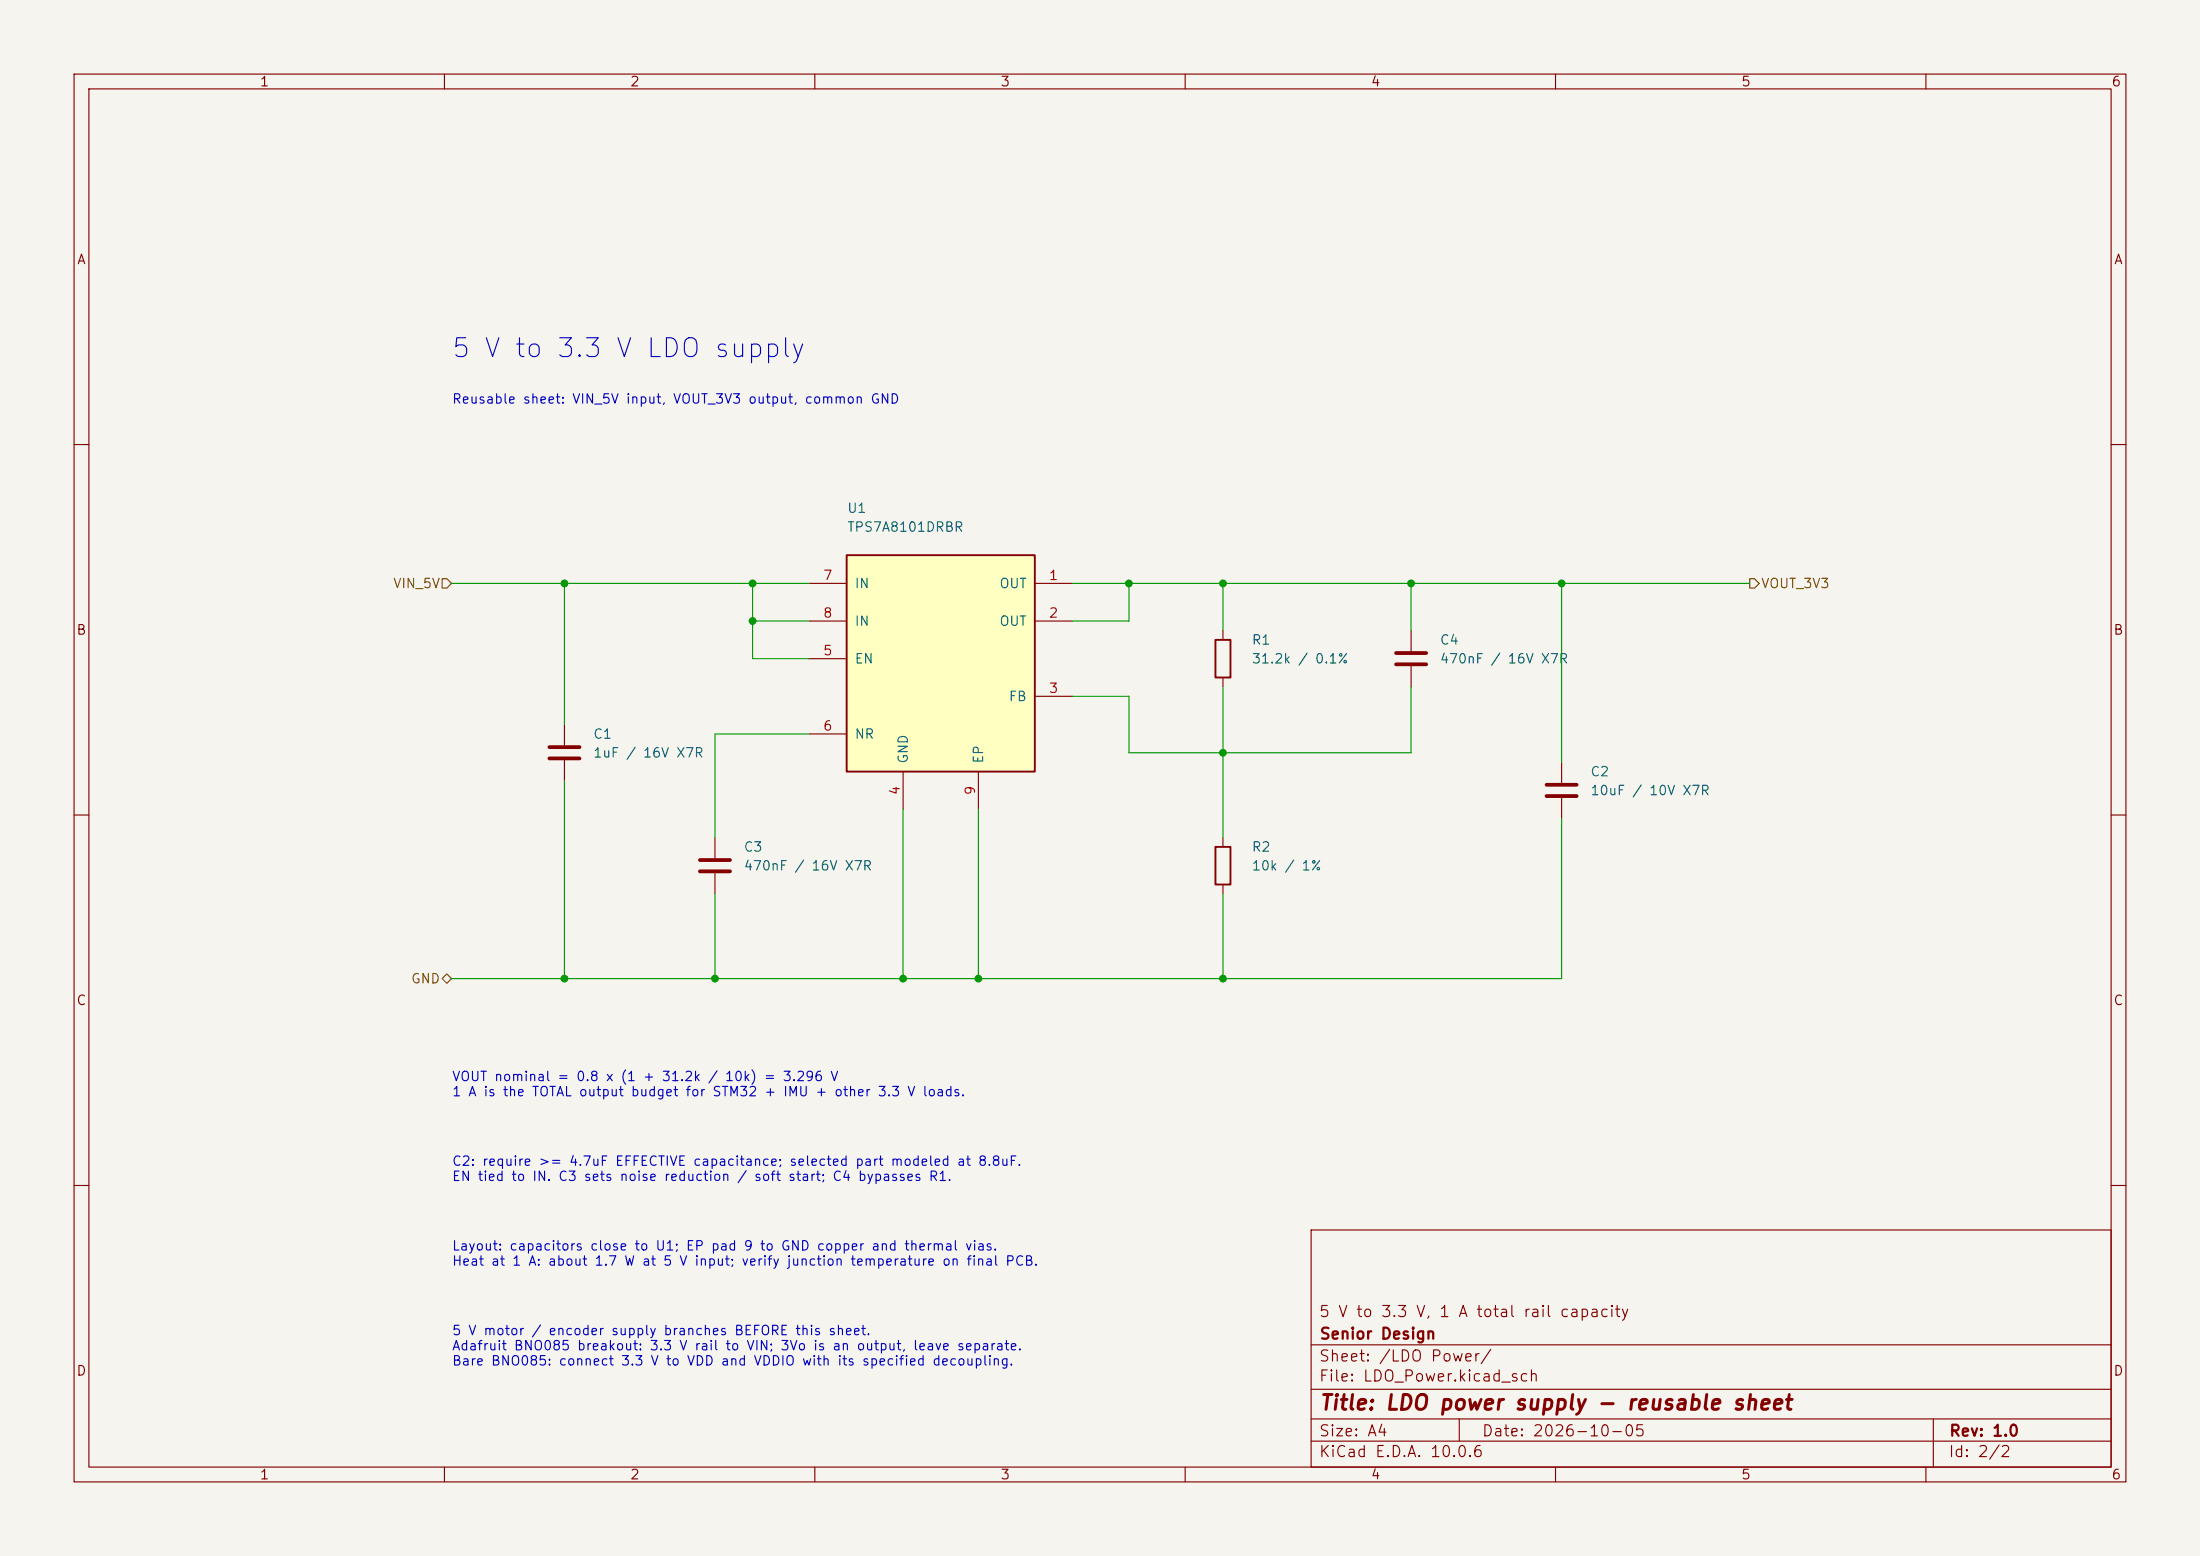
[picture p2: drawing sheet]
(kicad_sch
 (version 20260306)
 (generator "eeschema")
 (generator_version "10.0")
 (paper "A4")
 (title_block
  (title "LDO power supply - reusable sheet")
  (date "2026-10-05")
  (rev "1.0")
  (company "Senior Design")
  (comment 1 "5 V to 3.3 V, 1 A total rail capacity"))
 (lib_symbols
  (symbol "Device:C"
   (pin_numbers (hide yes))
   (pin_names
    (offset 0.254)) (exclude_from_sim no) (in_bom yes) (on_board yes)
   (in_pos_files yes)
   (duplicate_pin_numbers_are_jumpers no)
   (property "Reference" "C" (at 0.635 2.54 0) (show_name no) (do_not_autoplace no) (effects (font (size 1.27 1.27)) (justify left)))
   (property "Value" "C" (at 0.635 -2.54 0) (show_name no) (do_not_autoplace no) (effects (font (size 1.27 1.27)) (justify left)))
   (property "Footprint" "" (at 0.9652 -3.81 0) (show_name no) (do_not_autoplace no) (hide yes) (effects (font (size 1.27 1.27))))
   (property "Datasheet" "" (at 0 0 0) (show_name no) (do_not_autoplace no) (hide yes) (effects (font (size 1.27 1.27))))
   (property "Description" "Unpolarized capacitor" (at 0 0 0) (show_name no) (do_not_autoplace no) (hide yes) (effects (font (size 1.27 1.27))))
   (symbol "C_0_1"
    (polyline (pts (xy -2.032 0.762) (xy 2.032 0.762)) (stroke (width 0.508) (type default)) (fill (type none)))
    (polyline (pts (xy -2.032 -0.762) (xy 2.032 -0.762)) (stroke (width 0.508) (type default)) (fill (type none))))
   (symbol "C_1_1"
    (pin passive line (at 0 3.81 270) (length 2.794) (name "" (effects (font (size 1.27 1.27)))) (number "1" (effects (font (size 1.27 1.27)))))
    (pin passive line (at 0 -3.81 90) (length 2.794) (name "" (effects (font (size 1.27 1.27)))) (number "2" (effects (font (size 1.27 1.27))))))
   (embedded_fonts no))
  (symbol "Device:R"
   (pin_numbers (hide yes))
   (pin_names
    (offset 0)) (exclude_from_sim no) (in_bom yes) (on_board yes)
   (in_pos_files yes)
   (duplicate_pin_numbers_are_jumpers no)
   (property "Reference" "R" (at 2.032 0 90) (show_name no) (do_not_autoplace no) (effects (font (size 1.27 1.27))))
   (property "Value" "R" (at 0 0 90) (show_name no) (do_not_autoplace no) (effects (font (size 1.27 1.27))))
   (property "Footprint" "" (at -1.778 0 90) (show_name no) (do_not_autoplace no) (hide yes) (effects (font (size 1.27 1.27))))
   (property "Datasheet" "" (at 0 0 0) (show_name no) (do_not_autoplace no) (hide yes) (effects (font (size 1.27 1.27))))
   (property "Description" "Resistor" (at 0 0 0) (show_name no) (do_not_autoplace no) (hide yes) (effects (font (size 1.27 1.27))))
   (symbol "R_0_1"
    (rectangle (start -1.016 -2.54) (end 1.016 2.54) (stroke (width 0.254) (type default)) (fill (type none))))
   (symbol "R_1_1"
    (pin passive line (at 0 3.81 270) (length 1.27) (name "" (effects (font (size 1.27 1.27)))) (number "1" (effects (font (size 1.27 1.27)))))
    (pin passive line (at 0 -3.81 90) (length 1.27) (name "" (effects (font (size 1.27 1.27)))) (number "2" (effects (font (size 1.27 1.27))))))
   (embedded_fonts no))
  (symbol "LDO_Power:TPS7A8101DRBR"
   (pin_names
    (offset 1.016)) (exclude_from_sim no) (in_bom yes) (on_board yes)
   (in_pos_files yes)
   (duplicate_pin_numbers_are_jumpers no)
   (property "Reference" "U" (at 0 19.05 0) (show_name no) (do_not_autoplace no) (effects (font (size 1.27 1.27))))
   (property "Value" "TPS7A8101DRBR" (at 0 16.51 0) (show_name no) (do_not_autoplace no) (effects (font (size 1.27 1.27))))
   (property "Footprint" "LDO_Power:TI_DRB0008A_VSON8_3x3mm" (at 0 0 0) (show_name no) (do_not_autoplace no) (hide yes) (effects (font (size 1.27 1.27))))
   (property "Datasheet" "https://www.ti.com/lit/ds/symlink/tps7a8101.pdf" (at 0 0 0) (show_name no) (do_not_autoplace no) (hide yes) (effects (font (size 1.27 1.27))))
   (property "Description" "1 A adjustable LDO; EP pad 9 connects to ground" (at 0 0 0) (show_name no) (do_not_autoplace no) (hide yes) (effects (font (size 1.27 1.27))))
   (symbol "TPS7A8101DRBR_0_1"
    (rectangle (start -12.7 13.97) (end 12.7 -15.24) (stroke (width 0.254) (type default)) (fill (type background))))
   (symbol "TPS7A8101DRBR_1_1"
    (pin power_out line (at 17.78 10.16 180) (length 5.08) (name "OUT" (effects (font (size 1.27 1.27)))) (number "1" (effects (font (size 1.27 1.27)))))
    (pin passive line (at 17.78 5.08 180) (length 5.08) (name "OUT" (effects (font (size 1.27 1.27)))) (number "2" (effects (font (size 1.27 1.27)))))
    (pin input line (at 17.78 -5.08 180) (length 5.08) (name "FB" (effects (font (size 1.27 1.27)))) (number "3" (effects (font (size 1.27 1.27)))))
    (pin power_in line (at -5.08 -20.32 90) (length 5.08) (name "GND" (effects (font (size 1.27 1.27)))) (number "4" (effects (font (size 1.27 1.27)))))
    (pin input line (at -17.78 0 0) (length 5.08) (name "EN" (effects (font (size 1.27 1.27)))) (number "5" (effects (font (size 1.27 1.27)))))
    (pin passive line (at -17.78 -10.16 0) (length 5.08) (name "NR" (effects (font (size 1.27 1.27)))) (number "6" (effects (font (size 1.27 1.27)))))
    (pin power_in line (at -17.78 10.16 0) (length 5.08) (name "IN" (effects (font (size 1.27 1.27)))) (number "7" (effects (font (size 1.27 1.27)))))
    (pin power_in line (at -17.78 5.08 0) (length 5.08) (name "IN" (effects (font (size 1.27 1.27)))) (number "8" (effects (font (size 1.27 1.27)))))
    (pin passive line (at 5.08 -20.32 90) (length 5.08) (name "EP" (effects (font (size 1.27 1.27)))) (number "9" (effects (font (size 1.27 1.27))))))
   (embedded_fonts no)))
 (text "VOUT nominal = 0.8 x (1 + 31.2k / 10k) = 3.296 V\n1 A is the TOTAL output budget for STM32 + IMU + other 3.3 V loads."
  (exclude_from_sim no)
  (at 60.96 144.78 0)
  (effects (font (size 1.27 1.27)) (justify left top)))
 (text "Reusable sheet: VIN_5V input, VOUT_3V3 output, common GND"
  (exclude_from_sim no)
  (at 60.96 53.34 0)
  (effects (font (size 1.27 1.27)) (justify left top)))
 (text "C2: require >= 4.7uF EFFECTIVE capacitance; selected part modeled at 8.8uF.\nEN tied to IN. C3 sets noise reduction / soft start; C4 bypasses R1."
  (exclude_from_sim no)
  (at 60.96 156.21 0)
  (effects (font (size 1.27 1.27)) (justify left top)))
 (text "5 V motor / encoder supply branches BEFORE this sheet.\nAdafruit BNO085 breakout: 3.3 V rail to VIN; 3Vo is an output, leave separate.\nBare BNO085: connect 3.3 V to VDD and VDDIO with its specified decoupling."
  (exclude_from_sim no)
  (at 60.96 179.07 0)
  (effects (font (size 1.27 1.27)) (justify left top)))
 (text "Layout: capacitors close to U1; EP pad 9 to GND copper and thermal vias.\nHeat at 1 A: about 1.7 W at 5 V input; verify junction temperature on final PCB."
  (exclude_from_sim no)
  (at 60.96 167.64 0)
  (effects (font (size 1.27 1.27)) (justify left top)))
 (text "5 V to 3.3 V LDO supply"
  (exclude_from_sim no)
  (at 60.96 45.72 0)
  (effects (font (size 2.54 2.54)) (justify left top)))
 (junction
  (at 165.1 78.74)
  (diameter 0)
  (color 0 0 0 0))
 (junction
  (at 190.5 78.74)
  (diameter 0)
  (color 0 0 0 0))
 (junction
  (at 101.6 83.82)
  (diameter 0)
  (color 0 0 0 0))
 (junction
  (at 76.2 78.74)
  (diameter 0)
  (color 0 0 0 0))
 (junction
  (at 165.1 101.6)
  (diameter 0)
  (color 0 0 0 0))
 (junction
  (at 96.52 132.08)
  (diameter 0)
  (color 0 0 0 0))
 (junction
  (at 132.08 132.08)
  (diameter 0)
  (color 0 0 0 0))
 (junction
  (at 152.4 78.74)
  (diameter 0)
  (color 0 0 0 0))
 (junction
  (at 210.82 78.74)
  (diameter 0)
  (color 0 0 0 0))
 (junction
  (at 76.2 132.08)
  (diameter 0)
  (color 0 0 0 0))
 (junction
  (at 165.1 132.08)
  (diameter 0)
  (color 0 0 0 0))
 (junction
  (at 101.6 78.74)
  (diameter 0)
  (color 0 0 0 0))
 (junction
  (at 121.92 132.08)
  (diameter 0)
  (color 0 0 0 0))
 (wire
  (pts (xy 190.5 78.74) (xy 210.82 78.74))
  (stroke (width 0) (type default)))
 (wire
  (pts (xy 165.1 92.71) (xy 165.1 101.6))
  (stroke (width 0) (type default)))
 (wire
  (pts (xy 60.96 78.74) (xy 76.2 78.74))
  (stroke (width 0) (type default)))
 (wire
  (pts (xy 152.4 78.74) (xy 165.1 78.74))
  (stroke (width 0) (type default)))
 (wire
  (pts (xy 210.82 110.49) (xy 210.82 132.08))
  (stroke (width 0) (type default)))
 (wire
  (pts (xy 165.1 101.6) (xy 165.1 113.03))
  (stroke (width 0) (type default)))
 (wire
  (pts (xy 101.6 83.82) (xy 109.22 83.82))
  (stroke (width 0) (type default)))
 (wire
  (pts (xy 152.4 93.98) (xy 152.4 101.6))
  (stroke (width 0) (type default)))
 (wire
  (pts (xy 165.1 101.6) (xy 190.5 101.6))
  (stroke (width 0) (type default)))
 (wire
  (pts (xy 190.5 78.74) (xy 190.5 85.09))
  (stroke (width 0) (type default)))
 (wire
  (pts (xy 96.52 120.65) (xy 96.52 132.08))
  (stroke (width 0) (type default)))
 (wire
  (pts (xy 101.6 83.82) (xy 101.6 88.9))
  (stroke (width 0) (type default)))
 (wire
  (pts (xy 101.6 78.74) (xy 109.22 78.74))
  (stroke (width 0) (type default)))
 (wire
  (pts (xy 165.1 78.74) (xy 165.1 85.09))
  (stroke (width 0) (type default)))
 (wire
  (pts (xy 76.2 78.74) (xy 101.6 78.74))
  (stroke (width 0) (type default)))
 (wire
  (pts (xy 144.78 93.98) (xy 152.4 93.98))
  (stroke (width 0) (type default)))
 (wire
  (pts (xy 144.78 78.74) (xy 152.4 78.74))
  (stroke (width 0) (type default)))
 (wire
  (pts (xy 109.22 99.06) (xy 96.52 99.06))
  (stroke (width 0) (type default)))
 (wire
  (pts (xy 76.2 105.41) (xy 76.2 132.08))
  (stroke (width 0) (type default)))
 (wire
  (pts (xy 165.1 120.65) (xy 165.1 132.08))
  (stroke (width 0) (type default)))
 (wire
  (pts (xy 210.82 78.74) (xy 210.82 102.87))
  (stroke (width 0) (type default)))
 (wire
  (pts (xy 165.1 132.08) (xy 210.82 132.08))
  (stroke (width 0) (type default)))
 (wire
  (pts (xy 190.5 101.6) (xy 190.5 92.71))
  (stroke (width 0) (type default)))
 (wire
  (pts (xy 101.6 88.9) (xy 109.22 88.9))
  (stroke (width 0) (type default)))
 (wire
  (pts (xy 60.96 132.08) (xy 76.2 132.08))
  (stroke (width 0) (type default)))
 (wire
  (pts (xy 96.52 99.06) (xy 96.52 113.03))
  (stroke (width 0) (type default)))
 (wire
  (pts (xy 121.92 132.08) (xy 132.08 132.08))
  (stroke (width 0) (type default)))
 (wire
  (pts (xy 76.2 132.08) (xy 96.52 132.08))
  (stroke (width 0) (type default)))
 (wire
  (pts (xy 152.4 83.82) (xy 152.4 78.74))
  (stroke (width 0) (type default)))
 (wire
  (pts (xy 165.1 78.74) (xy 190.5 78.74))
  (stroke (width 0) (type default)))
 (wire
  (pts (xy 152.4 101.6) (xy 165.1 101.6))
  (stroke (width 0) (type default)))
 (wire
  (pts (xy 76.2 78.74) (xy 76.2 97.79))
  (stroke (width 0) (type default)))
 (wire
  (pts (xy 210.82 78.74) (xy 236.22 78.74))
  (stroke (width 0) (type default)))
 (wire
  (pts (xy 121.92 109.22) (xy 121.92 132.08))
  (stroke (width 0) (type default)))
 (wire
  (pts (xy 96.52 132.08) (xy 121.92 132.08))
  (stroke (width 0) (type default)))
 (wire
  (pts (xy 101.6 78.74) (xy 101.6 83.82))
  (stroke (width 0) (type default)))
 (wire
  (pts (xy 144.78 83.82) (xy 152.4 83.82))
  (stroke (width 0) (type default)))
 (wire
  (pts (xy 132.08 132.08) (xy 165.1 132.08))
  (stroke (width 0) (type default)))
 (wire
  (pts (xy 132.08 109.22) (xy 132.08 132.08))
  (stroke (width 0) (type default)))
 (hierarchical_label "VOUT_3V3"
  (shape output)
  (at 236.22 78.74 0)
  (effects (font (size 1.27 1.27)) (justify left)))
 (hierarchical_label "VIN_5V"
  (shape input)
  (at 60.96 78.74 180)
  (effects (font (size 1.27 1.27)) (justify right)))
 (hierarchical_label "GND"
  (shape bidirectional)
  (at 60.96 132.08 180)
  (effects (font (size 1.27 1.27)) (justify right)))
 (symbol
  (lib_id "LDO_Power:TPS7A8101DRBR")
  (at 127 88.9 0)
  (unit 1)
  (body_style 1)
  (exclude_from_sim no)
  (in_bom yes)
  (on_board yes)
  (in_pos_files yes)
  (dnp no)
  (property "Reference" "U1" (at 114.3 68.58 0) (show_name no) (do_not_autoplace no) (effects (font (size 1.27 1.27)) (justify left)))
  (property "Value" "TPS7A8101DRBR" (at 114.3 71.12 0) (show_name no) (do_not_autoplace no) (effects (font (size 1.27 1.27)) (justify left)))
  (property "Footprint" "LDO_Power:TI_DRB0008A_VSON8_3x3mm" (at 127 88.9 0) (hide yes) (show_name no) (do_not_autoplace no) (effects (font (size 1.27 1.27))))
  (property "Datasheet" "https://www.ti.com/lit/ds/symlink/tps7a8101.pdf" (at 127 93.98 0) (hide yes) (show_name no) (do_not_autoplace no) (effects (font (size 1.27 1.27))))
  (property "Description" "" (at 127 88.9 0) (show_name no) (do_not_autoplace no) (effects (font (size 1.27 1.27))))
  (property "Manufacturer" "Texas Instruments" (at 127 88.9 0) (hide yes) (show_name no) (do_not_autoplace no) (effects (font (size 1.27 1.27))))
  (property "MPN" "TPS7A8101DRBR" (at 127 91.44 0) (hide yes) (show_name no) (do_not_autoplace no) (effects (font (size 1.27 1.27))))
  (pin "1")
  (pin "2")
  (pin "3")
  (pin "4")
  (pin "5")
  (pin "6")
  (pin "7")
  (pin "8")
  (pin "9"))
 (symbol
  (lib_id "Device:R")
  (at 165.1 116.84 0)
  (unit 1)
  (body_style 1)
  (exclude_from_sim no)
  (in_bom yes)
  (on_board yes)
  (in_pos_files yes)
  (dnp no)
  (property "Reference" "R2" (at 168.91 114.3 0) (show_name no) (do_not_autoplace no) (effects (font (size 1.27 1.27)) (justify left)))
  (property "Value" "10k / 1%" (at 168.91 116.84 0) (show_name no) (do_not_autoplace no) (effects (font (size 1.27 1.27)) (justify left)))
  (property "Footprint" "Resistor_SMD:R_0603_1608Metric" (at 165.1 116.84 0) (hide yes) (show_name no) (do_not_autoplace no) (effects (font (size 1.27 1.27))))
  (property "Datasheet" "" (at 165.1 116.84 0) (show_name no) (do_not_autoplace no) (effects (font (size 1.27 1.27))))
  (property "Description" "" (at 165.1 116.84 0) (show_name no) (do_not_autoplace no) (effects (font (size 1.27 1.27))))
  (property "MPN" "TBD" (at 165.1 116.84 0) (hide yes) (show_name no) (do_not_autoplace no) (effects (font (size 1.27 1.27))))
  (pin "1")
  (pin "2"))
 (symbol
  (lib_id "Device:C")
  (at 96.52 116.84 0)
  (unit 1)
  (body_style 1)
  (exclude_from_sim no)
  (in_bom yes)
  (on_board yes)
  (in_pos_files yes)
  (dnp no)
  (property "Reference" "C3" (at 100.33 114.3 0) (show_name no) (do_not_autoplace no) (effects (font (size 1.27 1.27)) (justify left)))
  (property "Value" "470nF / 16V X7R" (at 100.33 116.84 0) (show_name no) (do_not_autoplace no) (effects (font (size 1.27 1.27)) (justify left)))
  (property "Footprint" "Capacitor_SMD:C_0603_1608Metric" (at 96.52 116.84 0) (hide yes) (show_name no) (do_not_autoplace no) (effects (font (size 1.27 1.27))))
  (property "Datasheet" "" (at 96.52 116.84 0) (show_name no) (do_not_autoplace no) (effects (font (size 1.27 1.27))))
  (property "Description" "" (at 96.52 116.84 0) (show_name no) (do_not_autoplace no) (effects (font (size 1.27 1.27))))
  (property "MPN" "TBD" (at 96.52 116.84 0) (hide yes) (show_name no) (do_not_autoplace no) (effects (font (size 1.27 1.27))))
  (pin "1")
  (pin "2"))
 (symbol
  (lib_id "Device:C")
  (at 210.82 106.68 0)
  (unit 1)
  (body_style 1)
  (exclude_from_sim no)
  (in_bom yes)
  (on_board yes)
  (in_pos_files yes)
  (dnp no)
  (property "Reference" "C2" (at 214.63 104.14 0) (show_name no) (do_not_autoplace no) (effects (font (size 1.27 1.27)) (justify left)))
  (property "Value" "10uF / 10V X7R" (at 214.63 106.68 0) (show_name no) (do_not_autoplace no) (effects (font (size 1.27 1.27)) (justify left)))
  (property "Footprint" "Capacitor_SMD:C_0805_2012Metric" (at 210.82 106.68 0) (hide yes) (show_name no) (do_not_autoplace no) (effects (font (size 1.27 1.27))))
  (property "Datasheet" "" (at 210.82 106.68 0) (show_name no) (do_not_autoplace no) (effects (font (size 1.27 1.27))))
  (property "Description" "" (at 210.82 106.68 0) (show_name no) (do_not_autoplace no) (effects (font (size 1.27 1.27))))
  (property "MPN" "C2012X7R1A106K125AC" (at 210.82 106.68 0) (hide yes) (show_name no) (do_not_autoplace no) (effects (font (size 1.27 1.27))))
  (property "Manufacturer" "TDK" (at 210.82 109.22 0) (hide yes) (show_name no) (do_not_autoplace no) (effects (font (size 1.27 1.27))))
  (pin "1")
  (pin "2"))
 (symbol
  (lib_id "Device:R")
  (at 165.1 88.9 0)
  (unit 1)
  (body_style 1)
  (exclude_from_sim no)
  (in_bom yes)
  (on_board yes)
  (in_pos_files yes)
  (dnp no)
  (property "Reference" "R1" (at 168.91 86.36 0) (show_name no) (do_not_autoplace no) (effects (font (size 1.27 1.27)) (justify left)))
  (property "Value" "31.2k / 0.1%" (at 168.91 88.9 0) (show_name no) (do_not_autoplace no) (effects (font (size 1.27 1.27)) (justify left)))
  (property "Footprint" "Resistor_SMD:R_0603_1608Metric" (at 165.1 88.9 0) (hide yes) (show_name no) (do_not_autoplace no) (effects (font (size 1.27 1.27))))
  (property "Datasheet" "" (at 165.1 88.9 0) (show_name no) (do_not_autoplace no) (effects (font (size 1.27 1.27))))
  (property "Description" "" (at 165.1 88.9 0) (show_name no) (do_not_autoplace no) (effects (font (size 1.27 1.27))))
  (property "MPN" "TBD" (at 165.1 88.9 0) (hide yes) (show_name no) (do_not_autoplace no) (effects (font (size 1.27 1.27))))
  (pin "1")
  (pin "2"))
 (symbol
  (lib_id "Device:C")
  (at 76.2 101.6 0)
  (unit 1)
  (body_style 1)
  (exclude_from_sim no)
  (in_bom yes)
  (on_board yes)
  (in_pos_files yes)
  (dnp no)
  (property "Reference" "C1" (at 80.01 99.06 0) (show_name no) (do_not_autoplace no) (effects (font (size 1.27 1.27)) (justify left)))
  (property "Value" "1uF / 16V X7R" (at 80.01 101.6 0) (show_name no) (do_not_autoplace no) (effects (font (size 1.27 1.27)) (justify left)))
  (property "Footprint" "Capacitor_SMD:C_0603_1608Metric" (at 76.2 101.6 0) (hide yes) (show_name no) (do_not_autoplace no) (effects (font (size 1.27 1.27))))
  (property "Datasheet" "" (at 76.2 101.6 0) (show_name no) (do_not_autoplace no) (effects (font (size 1.27 1.27))))
  (property "Description" "" (at 76.2 101.6 0) (show_name no) (do_not_autoplace no) (effects (font (size 1.27 1.27))))
  (property "MPN" "EMK107B7105KA-T" (at 76.2 101.6 0) (hide yes) (show_name no) (do_not_autoplace no) (effects (font (size 1.27 1.27))))
  (property "Manufacturer" "Taiyo Yuden" (at 76.2 104.14 0) (hide yes) (show_name no) (do_not_autoplace no) (effects (font (size 1.27 1.27))))
  (pin "1")
  (pin "2"))
 (symbol
  (lib_id "Device:C")
  (at 190.5 88.9 0)
  (unit 1)
  (body_style 1)
  (exclude_from_sim no)
  (in_bom yes)
  (on_board yes)
  (in_pos_files yes)
  (dnp no)
  (property "Reference" "C4" (at 194.31 86.36 0) (show_name no) (do_not_autoplace no) (effects (font (size 1.27 1.27)) (justify left)))
  (property "Value" "470nF / 16V X7R" (at 194.31 88.9 0) (show_name no) (do_not_autoplace no) (effects (font (size 1.27 1.27)) (justify left)))
  (property "Footprint" "Capacitor_SMD:C_0603_1608Metric" (at 190.5 88.9 0) (hide yes) (show_name no) (do_not_autoplace no) (effects (font (size 1.27 1.27))))
  (property "Datasheet" "" (at 190.5 88.9 0) (show_name no) (do_not_autoplace no) (effects (font (size 1.27 1.27))))
  (property "Description" "" (at 190.5 88.9 0) (show_name no) (do_not_autoplace no) (effects (font (size 1.27 1.27))))
  (property "MPN" "TBD" (at 190.5 88.9 0) (hide yes) (show_name no) (do_not_autoplace no) (effects (font (size 1.27 1.27))))
  (pin "1")
  (pin "2")))
